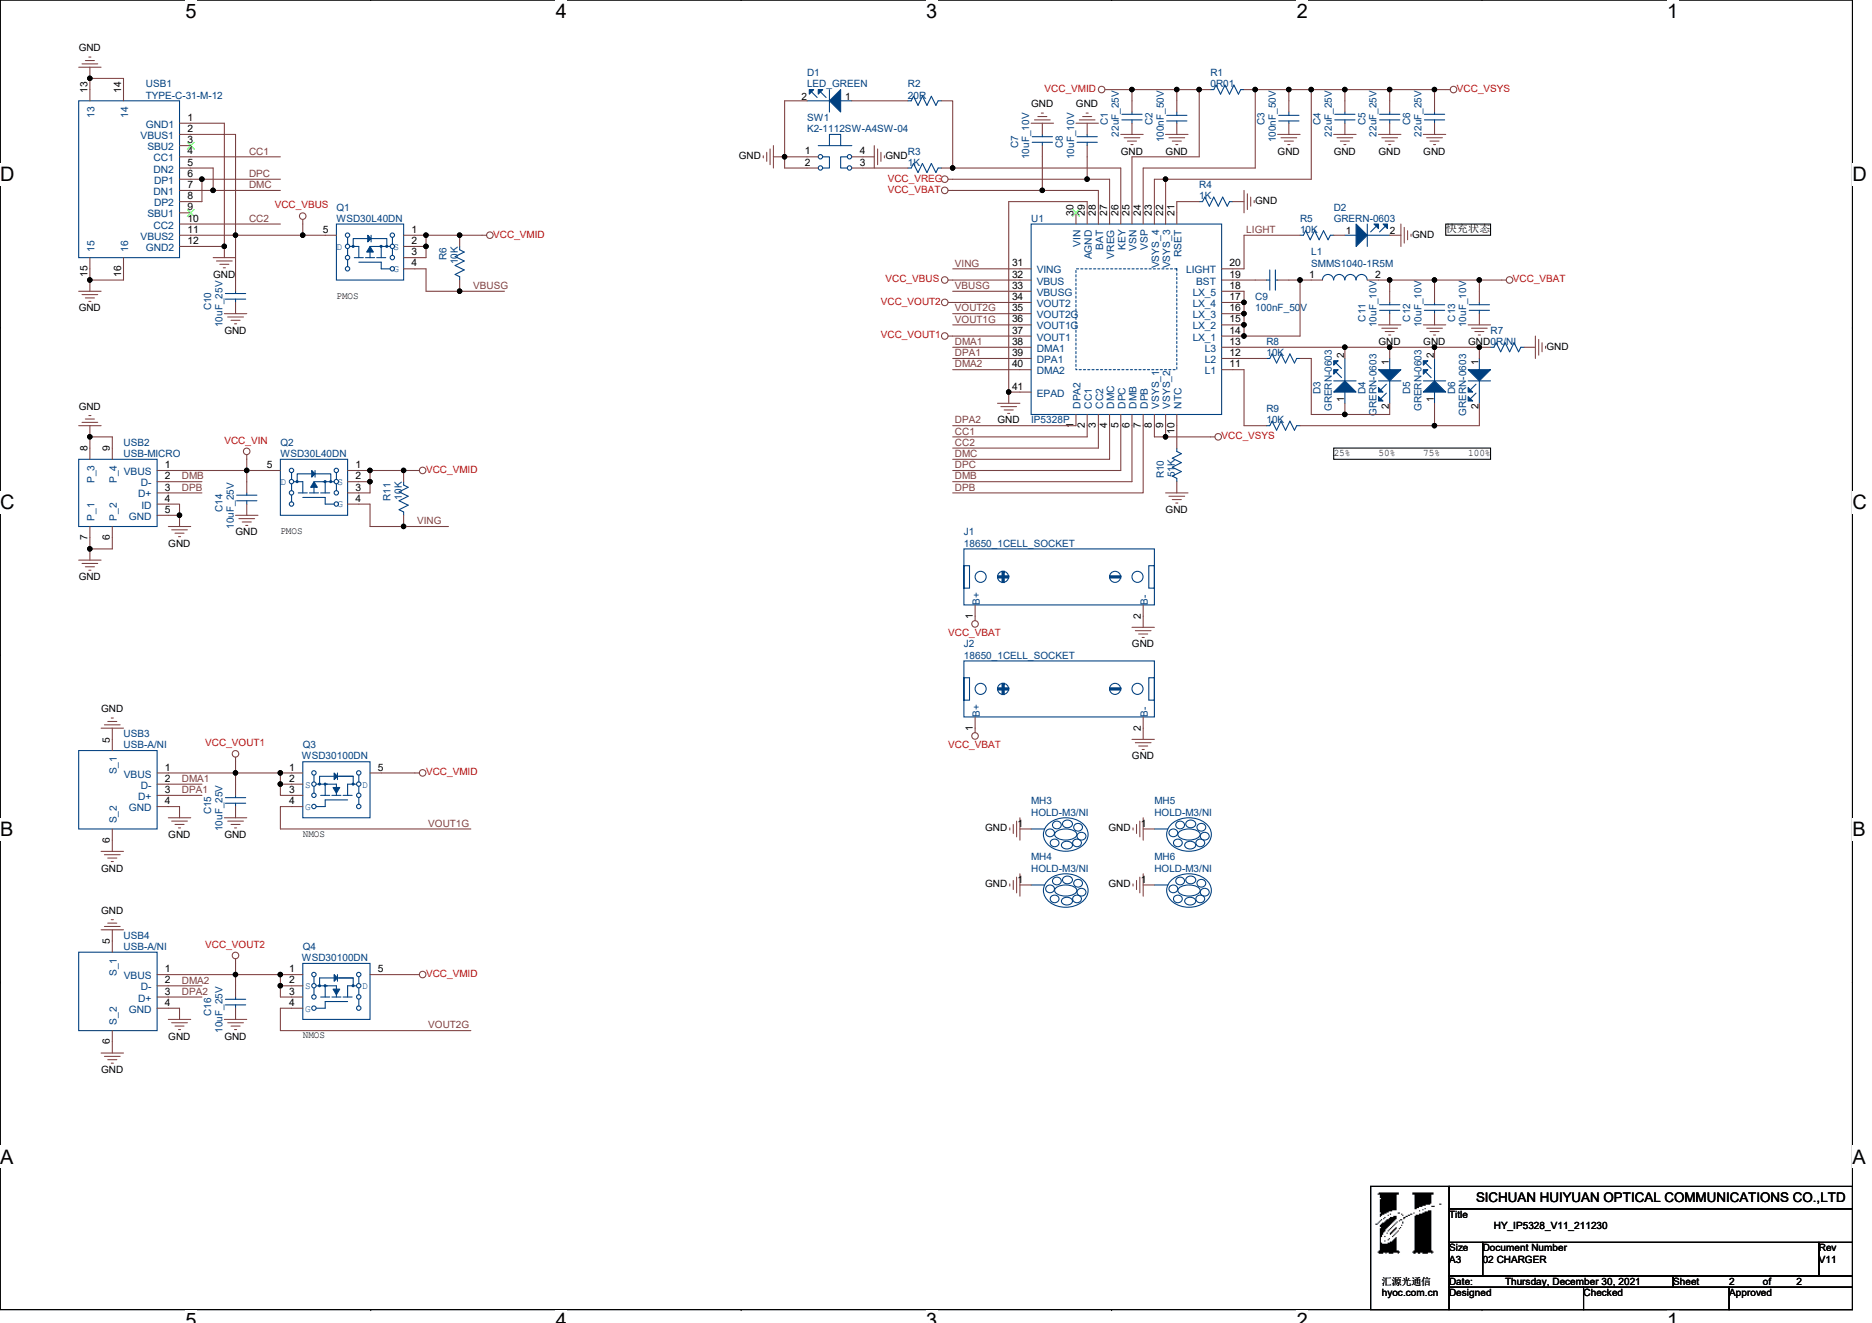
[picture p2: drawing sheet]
# OrCAD Capture schematic HY_IP5328_V11_211230.DSN

## Sheets
1 01 COVER: title: HY_IP5328_V11_211230; rev: V11; note: 01 COVER
2 02 CHARGER: size A3; note: 02 CHARGER

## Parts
C1  22uF_25V  [C0805]
C2  100nF_50V  [C0402]
C3  100nF_50V  [C0402]
C4  22uF_25V  [C0805]
C5  22uF_25V  [C0805]
C6  22uF_25V  [C0805]
C7  10uF_10V  [C0603]
C8  10uF_10V  [C0603]
C9  100nF_50V  [C0402]
C10  10uF_25V  [C0805]
C11  10uF_10V  [C0603]
C12  10uF_10V  [C0603]
C13  10uF_10V  [C0603]
C14  10uF_25V  [C0805]
C15  10uF_25V  [C0805]
C16  10uF_25V  [C0805]
D1  LED_GREEN  [led_0603]
D2  GRERN-0603  [led_0603]
D3  GRERN-0603  [led_0603]
D4  GRERN-0603  [led_0603]
D5  GRERN-0603  [led_0603]
D6  GRERN-0603  [led_0603]
J1  18650_1CELL_SOCKET  [18650_1CELL_SOCKET]
J2  18650_1CELL_SOCKET  [18650_1CELL_SOCKET]
L1  SMMS1040-1R5M  [L10040]
MH3  HOLD-M3/NI  [HOLD6R90X3R40]
MH4  HOLD-M3/NI  [HOLD6R90X3R40]
MH5  HOLD-M3/NI  [HOLD6R90X3R40]
MH6  HOLD-M3/NI  [HOLD6R90X3R40]
Q1  WSD30L40DN  [DFN3X3]
Q2  WSD30L40DN  [DFN3X3]
Q3  WSD30100DN  [DFN5X6]
Q4  WSD30100DN  [DFN5X6]
R1  0R01  [R2512]
R2  20R  [R1206]
R3  1K  [R0402]
R4  1K  [R0402]
R5  10K  [R0402]
R6  10K  [R0402]
R7  0R/NI  [R0402]
R8  10K  [R0402]
R9  10K  [R0402]
R10  51K  [R0402]
R11  10K  [R0402]
SW1  K2-1112SW-A4SW-04  [K2-1112SW-A4SW-04]
U1  IP5328P  [QFN40-6X6X0R5-4R6X4R6]
USB1  TYPE-C-31-M-12  [TYPE-C-31-M-12]
USB2  USB-MICRO  [USB-U-F-M5SS-W-1]
USB3  USB-A/NI  [USB-A-SMD]
USB4  USB-A/NI  [USB-A-SMD]

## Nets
GND: C1.2 C2.1 C3.1 C4.2 C5.2 C6.2 C7.1 C8.1 C10.2 C11.2 C12.2 C13.2 C14.2 C15.2 C16.2 D1.2(CATHODE) D2.2(CATHODE) J1.2(B-) J2.2(B-) MH3.1 MH4.1 MH5.1 MH6.1 R4.2 R7.2 R10.2 SW1.1 SW1.2 SW1.4 U1.29(AGND) U1.41(EPAD) USB1.1(GND1) USB1.12(GND2) USB1.13 USB1.14 USB1.15 USB1.16 USB2.4(ID) USB2.5(GND) USB2.6(P_2) USB2.7(P_1) USB2.8(P_3) USB2.9(P_4) USB3.4(GND) USB3.5(S_1) USB3.6(S_2) USB4.4(GND) USB4.5(S_1) USB4.6(S_2)
VBUSG: Q1.4(G) R6.1 U1.33(VBUSG)
VCC_VBAT: C7.2 C11.1 C12.1 C13.1 J1.1(B+) J2.1(B+) L1.2(B) U1.28(BAT)
VCC_VBUS: C10.1 Q1.5(D1) U1.32(VBUS) USB1.2(VBUS1) USB1.11(VBUS2)
VCC_VIN: C14.1 Q2.5(D1) USB2.1(VBUS)
VCC_VMID: C1.1 C2.2 Q1.1(S1) Q1.2(S2) Q1.3(S3) Q2.1(S1) Q2.2(S2) Q2.3(S3) Q3.5(D1) Q4.5(D1) R1.2 R6.2 R11.2 U1.25(VSN)
VCC_VOUT1: C15.1 Q3.1(S1) Q3.2(S2) Q3.3(S3) U1.37(VOUT1) USB3.1(VBUS)
VCC_VOUT2: C16.1 Q4.1(S1) Q4.2(S2) Q4.3(S3) U1.34(VOUT2) USB4.1(VBUS)
VCC_VREG: C8.2 U1.27(VREG)
VCC_VSYS: C3.2 C4.1 C5.1 C6.1 R1.1 U1.8(VSYS_1) U1.9(VSYS_2) U1.22(VSYS_3) U1.23(VSYS_4) U1.24(VSP)
VING: Q2.4(G) R11.1 U1.31(VING)
CC1: U1.2(CC1) USB1.4(CC1)
CC2: U1.3(CC2) USB1.10(CC2)
DMA1: U1.38(DMA1) USB3.2(D-)
DMA2: U1.40(DMA2) USB4.2(D-)
DMB: U1.6(DMB) USB2.2(D-)
DMC: U1.4(DMC) USB1.5(DN2) USB1.7(DN1)
DPA1: U1.39(DPA1) USB3.3(D+)
DPA2: U1.1(DPA2) USB4.3(D+)
DPB: U1.7(DPB) USB2.3(D+)
DPC: U1.5(DPC) USB1.6(DP1) USB1.8(DP2)
LIGHT: R5.1 U1.20(LIGHT)
VOUT1G: Q3.4(G) U1.36(VOUT1G)
VOUT2G: Q4.4(G) U1.35(VOUT2G)
N17512253: R2.1 R3.2 U1.26(KEY)
N17512311: R4.1 U1.21(RSET)
N17512398: D2.1(ANODE) R5.2
N17512435: C9.2 U1.19(BST)
N17512437: C9.1 L1.1(A) U1.14(LX_1) U1.15(LX_2) U1.16(LX_3) U1.17(LX_4) U1.18(LX_5)
N17512548: D3.2(CATHODE) D4.1(ANODE) D5.2(CATHODE) D6.1(ANODE) R7.1 U1.13(L3)
N17512579: R8.1 U1.12(L2)
N17512581: D3.1(ANODE) D4.2(CATHODE) R8.2
N17512652: R9.1 U1.11(L1)
N17512673: D5.1(ANODE) D6.2(CATHODE) R9.2
N17512708: R10.1 U1.10(NTC)
N17556704: D1.1(ANODE) R2.2
N17560275: R3.1 SW1.3

Not connected (* = marked no-connect by the designer): U1 30(VIN)*; USB1 3(SBU2)* 9(SBU1)*

## Notes on the sheets
sheet 1
- COVER
- Schematics Block:
- 18650电池座移动电源模块
- Revision
- Description
- Date
- Drawn
- Checked
- V10A
- init
- 2020-09-27
- xxxlzjxxx
- V10B
- init
- 2020-10-30
- xxxlzjxxx
- V11
- 1、修改为18650电池座的充电模块
- 2021-12-30
- xxxlzjxxx
- Power Block:
- Schematics Index:
- BUG
- 01 COVER
- 02 CHARGER
sheet 2
- 快充状态
- PMOS
- 25%
- 50%
- 75%
- 100%
- PMOS
- NMOS
- NMOS
